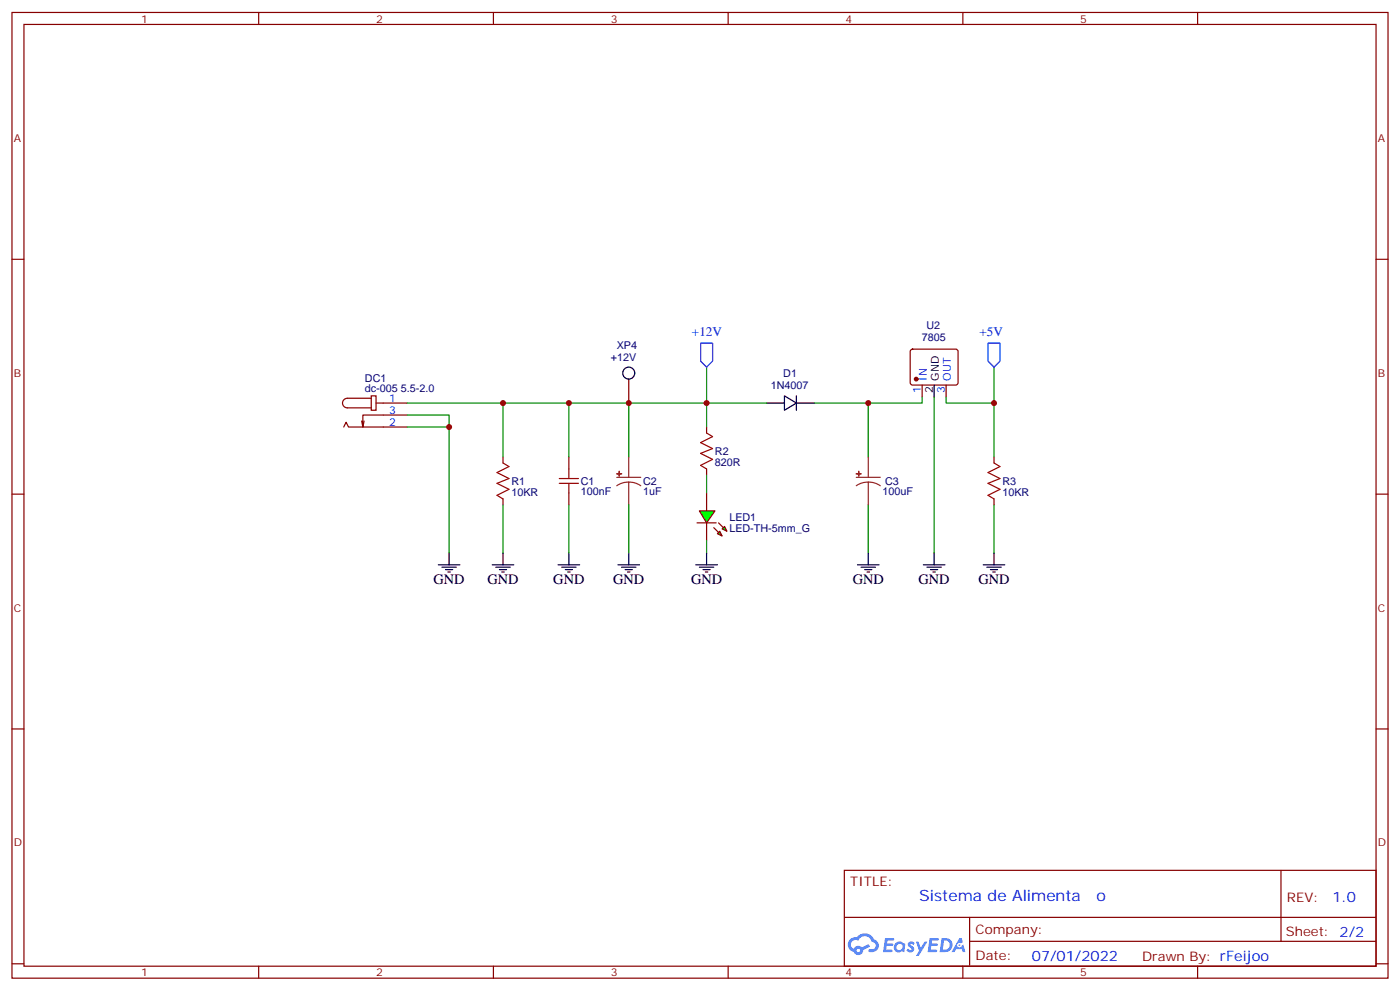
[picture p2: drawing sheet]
<svg xmlns="http://www.w3.org/2000/svg" width="412mm" height="292mm" viewBox="0 0 412 292" stroke-linecap="round" stroke-linejoin="round" font-family="sans-serif">
<g fill="none" stroke="#870000" stroke-width=".35">
<path d="M3.5 3.7h405.4v284.3h-405.4zM7.1 7.2h398.2v277.3h-398.2zM76.2 3.7v3.5M145.3 3.7v3.5M214.5 3.7v3.5M283.6 3.7v3.5M352.8 3.7v3.5M3.5 76.3h3.6M405.3 76.3h3.6M3.5 145.5h3.6M405.3 145.5h3.6M3.5 214.6h3.6"/>
<path d="M405.3 214.6h3.6M248.7 256.3h156.6v28.2h-156.6zM377.3 256.3v20.9M248.7 270.1h156.5M285.6 277.2h119.6M285.6 270.1v14.1M3.5 283.8h3.6M76.2 284.5v3.5M145.3 284.5v3.5M214.5 284.5v3.5M283.6 284.5v3.5M352.8 284.5v3.5"/>
<path d="M405.3 283.8h3.6"/>
</g>
<g fill="#5487ff">
<path d="M267.7 277.4a1.22 1.22 0 0 1 1.7 .3l-.4 .6a.47 .47 0 0 0-.3-.4 .47 .47 0 0 0-.5 .2l.1 .2a1.14 1.14 0 0 1 .8 1.7 1.14 1.14 0 0 1-1.9 0l-.2-.2 .5-.5 .7 .4a.29 .29 0 0 0 .3-.2 .29 .29 0 0 0-.2-.4 1.04 1.04 0 0 1-.6-1.7z"/>
<path d="M260.7 276.2h2.4l.3 .2-.2 .5h-1.8l-.1 .9h1.5l.3 .3-.3 .4h-1.6l-.2 1.1 1.7 .1 .2 .3-.2 .3h-2.6z"/>
<path d="M273.8 276.2h2.4l.3 .2-.1 .5h-1.8l-.2 .9h1.6l.3 .3-.4 .4h-1.6l-.1 1.1 1.7 .1 .2 .3-.2 .3h-2.6z"/>
<path d="M282.6 276.2h.7l.3 1.2-.6 .4a.69 .69 0 0 0-1 .2 .69 .69 0 0 0 .4 1 .69 .69 0 0 0 .9-.6l.5-.3 .6 2.2h-.8l-.2-.9h-1.8l-.5 .9h-.8z"/>
<path d="M269.8 277.3h.8l.6 1.8 1.1-1.8h.9l-2.6 4.2h-.8l.9-1.6z"/>
<path d="M277.4 276.2l-.6 4.1h1.3a2.11 2.11 0 0 0 2.5-2.1 2.11 2.11 0 0 0-2.5-2zM278.1 276.9a1.39 1.39 0 0 1 1.7 1.4 1.39 1.39 0 0 1-1.8 1.3h-.3z"/>
<path d="M263.7 277.8a1.54 1.54 0 0 0-.1 2.2 1.54 1.54 0 0 0 2.2 .1l.6 .2 .3-2.3-.2-.2h-.4a1.49 1.49 0 0 0-2.4 0zM264 278.8a.94 .94 0 0 1 1.8 0 .94 .94 0 0 1-1.8 0z"/>
<path d="M250.4 276.6a2.18 2.18 0 0 0 1.1 3.7 1.44 1.44 0 0 0 1.6 .9 1.44 1.44 0 0 0 1.2-1.5l2-1-.5-.7-1.9 .9a1.47 1.47 0 0 0-2.4 .5 1.39 1.39 0 0 1-.7-2 1.39 1.39 0 0 1 2-.4 2.12 2.12 0 0 1 2.2-1.3 2.12 2.12 0 0 1 1.9 1.6 1.14 1.14 0 0 1 1.1 1.5 1.14 1.14 0 0 1-1.7 .7 .43 .43 0 0 0-.5 .4 .43 .43 0 0 0 .4 .4 1.98 1.98 0 0 0 2.5-1.2 1.98 1.98 0 0 0-1.2-2.5 3.1 3.1 0 0 0-5.3-.7l-.9 .1zM252.3 279.9a.55 .55 0 0 1 1.1 0 .55 .55 0 0 1-1.1 0z"/>
<circle cx="282.6" cy="278.3" r=".26"/>
</g>
<path d="M208.1 108.1v10.6M239.9 118.7h15.9v15.8M271.6 116.9v1.8h-15.8M275.2 116.9v45.9M278.7 116.9v1.8h14.1v15.8M292.8 108.1v10.6M255.8 148.7v14.1M292.8 148.7v14.1" fill="none" stroke="#008700" stroke-width=".35"/>
<path d="M206.4 101h3.5v5.3l-1.8 1.8-1.7-1.8zM291 101h3.6v5.3l-1.8 1.8-1.8-1.8z" fill="none" stroke="#00f" stroke-width=".35"/>
<g fill="none" stroke="#000" stroke-width=".35">
<path d="M225.8 118.7h5.3M231.1 116.6l3.5 2.1-3.5 2.1zM234.6 116.6v4.2M234.6 118.7h5.3M275.2 113.4v3.5M252.6 166.3h6.3M253.6 167h4.3M254.7 167.7h2.1M255.4 168.4h.7M255.8 162.8v3.5M272 166.3h6.3M273 167h4.3"/>
<path d="M274.1 167.7h2.1M274.8 168.4h.7M275.2 162.8v3.5M289.6 166.3h6.4M290.7 167h4.2M291.7 167.7h2.2M292.5 168.4h.7M292.8 162.8v3.5"/>
</g>
<path d="M292.8 136.3l1.8 1.1-3.6 1.7 3.6 1.8-3.6 1.4 3.6 1.8-3.6 1.7 1.8 1.1" fill="none" stroke="#a10000" stroke-width=".35"/>
<path d="M268.3 103l.5-.2h12.7l.5 .2 .2 .5v9.5l-.7 .4-13-.1-.4-.6v-9.2zM271.6 113.4v3.5M278.7 113.4v3.5M292.8 134.5v1.8M208.1 145.1v5.3M208.1 154v5.2M292.8 146.9v1.8" fill="none" stroke="#870000" stroke-width=".35"/>
<circle cx="269.9" cy="111.6" r=".53" fill="#870000" stroke="#870000" stroke-width=".35"/>
<path d="M255.8 134.5v6M252.2 140.5h7.1M255.8 142l1.8 .2 1.7 .8M255.8 142l-1.9 .2-1.7 .8M255.8 142v6.7" fill="none" stroke="#8c2424" stroke-width=".35"/>
<g fill="#8c2424" stroke="#8c2424" stroke-width=".35">
<path d="M252.2 139.5h1.4z"/>
<path d="M252.9 138.8l.1 1.4z"/>
</g>
<g fill="#0f0" stroke="#870000" stroke-width=".35">
<path d="M211.3 157.1l.7-.7 .7 1.4z"/>
<path d="M212.7 155.7l.7-.7 .7 1.4z"/>
</g>
<g fill="#870000" stroke="#870000" stroke-width=".35">
<path d="M210.3 155.4l1.4 1.4z"/>
<path d="M211.7 154l1.4 1.4z"/>
</g>
<path d="M205.3 154h5.7z" fill="#f00" stroke="#870000" stroke-width=".35"/>
<path d="M206 150.4h4.6l-2.5 3.6z" fill="#0f0" stroke="#870000" stroke-width=".35"/>
<g fill="none" stroke="#870000" stroke-width=".35">
<path d="M109.4 116.6h1.4v4.2h-1.4zM109.4 117.3h-7.1a1.41 1.41 0 0 0-1.4 1.4 1.41 1.41 0 0 0 1.4 1.4h7.1M110.8 118.7h9.1M185.2 111.6v7.1M101.2 125.7l.8-1.4 .7 1.4h17.2M107.2 124l-.3 1.7M119.9 122.2h-13v3.5l-.4-1.7M148.2 134.5v1.8M167.6 134.5v3.6M208.1 125.7v1.8M208.1 138.1v1.7M148.2 146.9v1.8"/>
<path d="M167.6 145.1v3.6"/>
</g>
<g fill="none" stroke="#000" stroke-width=".35">
<path d="M129.1 166.3h6.4M130.2 167h4.2M131.2 167.7h2.1M131.9 168.4h.7M132.3 162.8v3.5M145 166.3h6.3M146 167h4.3M147.1 167.7h2.1M147.8 168.4h.7M148.2 162.8v3.5M164.4 166.3h6.3M165.5 167h4.2"/>
<path d="M166.5 167.7h2.1M167.2 168.4h.7M167.6 162.8v3.5M182 166.3h6.4M183.1 167h4.2M184.1 167.7h2.2M184.9 168.4h.7M185.2 162.8v3.5M205 166.3h6.3M206 167h4.3M207.1 167.7h2.1M207.8 168.4h.7"/>
<path d="M208.1 162.8v3.5"/>
<circle cx="185.2" cy="109.9" r="1.76"/>
</g>
<path d="M119.9 118.7h28.3v15.8M148.2 118.7h19.4v15.8M167.6 118.7h17.6v15.8M185.2 118.7h40.6M208.1 118.7v7M119.9 125.7h12.4v37.1M119.9 122.2h12.4v3.5M208.1 139.8v5.3M148.2 148.7v14.1M167.6 148.7v14.1M185.2 148.7v14.1M208.1 159.2v3.6" fill="none" stroke="#008700" stroke-width=".35"/>
<path d="M148.2 136.3l1.7 1.1-3.5 1.7 3.5 1.8-3.5 1.4 3.5 1.8-3.5 1.7 1.8 1.1M167.6 138.1v2.8M208.1 127.5l1.8 1.1-3.5 1.7 3.5 1.8-3.5 1.4 3.5 1.8-3.5 1.7 1.7 1.1M164.7 142.3h5.7M164.7 140.9h5.7M167.6 142.3v2.8" fill="none" stroke="#a10000" stroke-width=".35"/>
<path d="M185.2 134.5v6M181.7 140.5h7M185.2 142l1.9 .2 1.6 .8M185.2 142l-1.8 .2-1.7 .8M185.2 142v6.7" fill="none" stroke="#8c2424" stroke-width=".35"/>
<g fill="#8c2424" stroke="#8c2424" stroke-width=".35">
<path d="M181.7 139.5h1.4z"/>
<path d="M182.4 138.8v1.4z"/>
</g>
<g fill="#c00">
<circle cx="292.8" cy="118.7" r=".88"/>
<circle cx="255.8" cy="118.7" r=".88"/>
<circle cx="208.1" cy="118.7" r=".88"/>
<circle cx="148.2" cy="118.7" r=".88"/>
<circle cx="132.3" cy="125.7" r=".88"/>
<circle cx="167.6" cy="118.7" r=".88"/>
<circle cx="185.2" cy="118.7" r=".88"/>
</g>
<g font-size="4.6" fill="#00f">
<text x="270.8" y="265.3">Sistema de Alimenta</text>
<text x="323" y="265.3">o</text>
</g>
<g font-size="4.2">
<text x="127.7" y="171.9">GND</text>
<text x="143.6" y="171.9">GND</text>
<text x="163" y="171.9">GND</text>
<text x="180.6" y="171.9">GND</text>
<text x="203.6" y="171.9">GND</text>
<text x="251.2" y="171.9">GND</text>
<text x="270.6" y="171.9">GND</text>
<text x="288.2" y="171.9">GND</text>
</g>
<g font-size="4.2" fill="#00f">
<text x="392.5" y="265.5">1.0</text>
<text x="304" y="282.9">07/01/2022</text>
</g>
<g font-size="3.9" fill="#00f">
<text x="203.8" y="98.9">+12V</text>
<text x="288.5" y="98.9">+5V</text>
</g>
<g font-size="3.9" fill="#800">
<text x="250.5" y="260.8">TITLE:</text>
<text x="379.1" y="265.5">REV:</text>
<text x="287.4" y="275">Company:</text>
<text x="378.7" y="275.7">Sheet: 2/2</text>
<text x="287.4" y="282.7">Date:</text>
<text x="336.4" y="282.8">Drawn By: rFeijoo</text>
</g>
<g font-size="3.2" fill="#800">
<text x="41.6" y="6.7">1</text>
<text x="110.8" y="6.7">2</text>
<text x="179.9" y="6.7">3</text>
<text x="249.1" y="6.7">4</text>
<text x="318.2" y="6.7">5</text>
<text x="4.1" y="41.8">A</text>
<text x="405.9" y="41.8">A</text>
<text x="4.1" y="110.9">B</text>
<text x="405.9" y="110.9">B</text>
<text x="4.1" y="180.1">C</text>
<text x="405.9" y="180.1">C</text>
<text x="4.1" y="249.2">D</text>
<text x="405.9" y="249.2">D</text>
<text x="41.6" y="287.5">1</text>
<text x="110.8" y="287.5">2</text>
<text x="179.9" y="287.5">3</text>
<text x="249.1" y="287.5">4</text>
<text x="318.2" y="287.5">5</text>
</g>
<g font-size="3.2" fill="#000080">
<text x="271.5" y="100.4">7805</text>
<text x="272.9" y="96.9">U2</text>
<text x="179.9" y="106.3">+12V</text>
<text x="181.7" y="102.8">XP4</text>
<text x="107.5" y="112.4">DC1</text>
<text x="230.7" y="111">D1</text>
<text x="107.5" y="115.5">dc-005 5.5-2.0</text>
<text x="227.1" y="114.6">1N4007</text>
<text x="210.6" y="137.2">820R</text>
<text x="210.6" y="133.9">R2</text>
<text x="150.6" y="142.7">R1</text>
<text x="171.1" y="142.8">C1</text>
<text x="189.4" y="142.8">C2</text>
<text x="260.7" y="142.8">C3</text>
<text x="295.3" y="142.7">R3</text>
<text x="150.6" y="146.1">10KR</text>
<text x="171.1" y="145.8">100nF</text>
<text x="189.4" y="145.8">1uF</text>
<text x="260" y="145.8">100uF</text>
<text x="295.3" y="146.1">10KR</text>
<text x="214.8" y="153.4">LED1</text>
<text x="214.8" y="156.6">LED-TH-5mm_G</text>
</g>
<g font-size="3.2" fill="#00f">
<text x="273" y="112.1" transform="rotate(-90 273 112.1)">IN</text>
<text x="280.1" y="112.1" transform="rotate(-90 280.1 112.1)">OUT</text>
<text x="114.7" y="118.3">1</text>
<text x="271.3" y="115.6" transform="rotate(-90 271.3 115.6)">1</text>
<text x="278.3" y="115.6" transform="rotate(-90 278.3 115.6)">3</text>
<text x="114.7" y="125.4">2</text>
<text x="114.7" y="121.8">3</text>
</g>
<g font-size="3.2">
<text x="276.6" y="112.1" transform="rotate(-90 276.6 112.1)">GND</text>
<text x="274.8" y="115.6" transform="rotate(-90 274.8 115.6)">2</text>
</g>
</svg>
